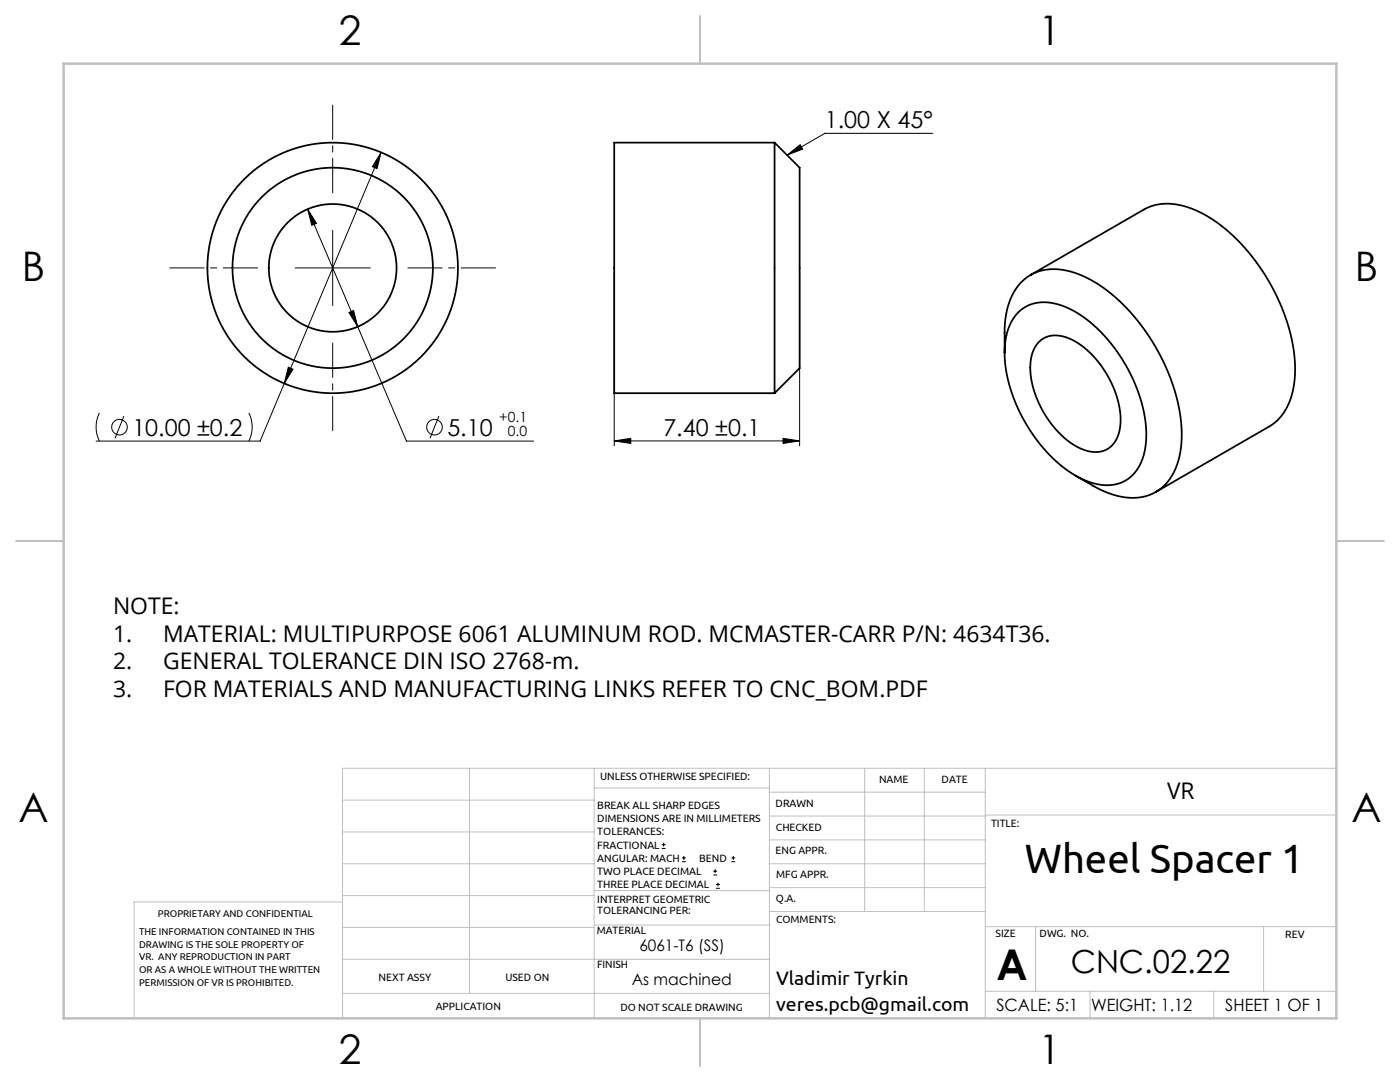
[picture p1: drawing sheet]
<svg xmlns="http://www.w3.org/2000/svg" width="279mm" height="216mm" viewBox="0 0 279 216" stroke-linecap="round" stroke-linejoin="round" font-family="sans-serif">
<g fill="none" stroke="#000" stroke-width=".2">
<path d="M76.1 30.4l-24.2 57.6h-32.7M76.1 30.4l-.9 3.2-.9-.3zM157.1 31l2.6-2.1 .5 .8zM186.1 26.6h-21.5l-7.5 4.4M58.9 53.5h15M61.4 41.7l19.7 46.3h25.4M61.4 41.7l1.8 2.9-1 .4zM66.4 46v15M122.6 54.5v34.5M159.6 54.5v34.5M57.5 73.3l1 .4-1.8 2.8zM69.6 62.4l1-.4 .8 3.2z"/>
<path d="M19.8 82.4a6.3 6.3 0 0 0 0 5.6M24.7 83l-1.7 4.5M49.7 82.4a6.3 6.3 0 0 1 0 5.6M87.6 83l-1.8 4.5M122.6 88l3.3-.5v1zM122.6 88h37M156.3 87.5l3.3 .5-3.3 .5zM132.1 169.3h.7M132.1 168.5h.7M132.4 168.2v.7M136.1 171.9h.8M136.1 171.2h.8"/>
<path d="M136.5 170.8v.8M142.3 174.6h.8M142.3 173.8h.8M142.7 173.5v.7M142.9 177.3h.8M142.9 176.5h.8M143.3 176.1v.8M146 171.9h.7M146 171.2h.7M146.3 170.8v.8"/>
<circle cx="23.8" cy="85.2" r="1.56"/>
<circle cx="86.7" cy="85.2" r="1.56"/>
</g>
<path d="M66.4 38.5v-17.5M51.4 53.5h-17.5M81.4 53.5h17.5M66.4 68.5v17.5" fill="none" stroke="#000" stroke-width=".2" stroke-dasharray="15.2 1.3 1.3 1.3" stroke-dashoffset="8.4"/>
<g fill="none" stroke="#c0c0c0" stroke-width=".2">
<path d="M68.4 159.7h50.2M93.7 153.3v44.9M118.6 153.3v49.9M118.6 157.2h34.9M153.5 153.3v49.9M153.5 158.1h43.1M172.6 153.3v28.6M184.5 153.3v28.6M196.6 153.3v49.9M266.7 153.3h-198.3v49.9M68.4 178.7h50.2M68.4 172.4h50.2"/>
<path d="M68.4 166h50.2M68.4 180h-41.6v23.2M118.6 177.7h35.1M153.5 167.6h43.1M153.5 162.8h43.1M153.5 172.4h43.1M153.5 177.1h43.1M196.6 162.6h70.1M68.4 198.2h85.1M68.4 185.1h50.2M68.4 191.4h50.2M118.6 191.4h34.9"/>
<path d="M118.6 184.6h35.1M153.7 181.9h42.9M196.6 197.8h70.1M196.6 184.9h70.1M206.7 184.9v12.9M217.5 197.8v5.4M242.2 197.8v5.4M252.2 184.9v12.9"/>
</g>
<path d="M139.7 3.2v9.5M3.2 107.9h9.5M266.7 107.9h9.5M139.7 203.2v9.5" fill="none" stroke="#c0c0c0" stroke-width=".25"/>
<path d="M12.7 12.7h254v190.5h-254z" fill="none" stroke="#c0c0c0" stroke-width=".5"/>
<g fill="#000">
<path d="M157.1 31l2.6-2.1 .5 .8z"/>
<path d="M76.1 30.4l-1.8 2.9 .9 .3zM57.5 73.3l-.8 3.2 1.8-2.8zM61.4 41.7l.8 3.3 1-.4zM69.6 62.4l1.8 2.8-.8-3.2z"/>
<path d="M156.3 87.5l3.3 .5-3.3 .5zM122.6 88l3.3-.5v1z"/>
</g>
<g fill="none" stroke="#000" stroke-width=".35">
<path d="M154.6 28.5v50M154.6 28.5h-32v50h32M154.6 28.5l5 5v40l-5 5M205.7 54.9l22.6-13.1a10.9 10.9 0 0 1 9.6-.1 32.3 32.3 0 0 1 14.6 13.3 35.3 35.3 0 0 1 5.9 20.5 11.7 11.7 0 0 1-5.1 9.6l-22.6 13.1M200.5 70.4v-4.1a13.4 13.4 0 0 1 4.2-10.8 10.2 10.2 0 0 1 9.8-1.1 30.3 30.3 0 0 1 14.1 11.7 37.3 37.3 0 0 1 7.2 21.6 12.5 12.5 0 0 1-4.7 10.2 10.8 10.8 0 0 1-10 .4l-2.5-1.1-4-2.3M203.2 62.4a7.9 7.9 0 0 1 8.5-1.5 25.8 25.8 0 0 1 12.9 11.9 26.8 26.8 0 0 1 4 16.4 8.2 8.2 0 0 1-5.7 7.4 12.3 12.3 0 0 1-9.8-2.6 31.6 31.6 0 0 1-12.6-23.6 11.2 11.2 0 0 1 2.7-8zM207.5 68.1a5.4 5.4 0 0 1 6-.5 19.3 19.3 0 0 1 9.7 12.5 10.3 10.3 0 0 1-.8 8.2 5.1 5.1 0 0 1-6.6 1.3 19.3 19.3 0 0 1-9.7-12.6 10.3 10.3 0 0 1 .7-8.1z"/>
<circle cx="66.4" cy="53.5" r="12.8"/>
<circle cx="66.4" cy="53.5" r="20"/>
<circle cx="66.4" cy="53.5" r="25"/>
</g>
<text font-size="8.5" x="198.9" y="195.5">A</text>
<text font-size="8.2" x="204.6" y="174.2">Wheel Spacer 1</text>
<g font-size="8.1">
<text x="67.6" y="8.9">2</text>
<text x="207.3" y="8.9">1</text>
<text x="4.4" y="56.1">B</text>
<text x="270.4" y="56.1">B</text>
<text x="3.7" y="164.1">A</text>
<text x="269.7" y="164.1">A</text>
<text x="67.6" y="212.4">2</text>
<text x="207.3" y="212.4">1</text>
</g>
<text font-size="6.3" x="213.7" y="194.1">CNC.02.22</text>
<g font-size="4.7">
<text x="164.6" y="25.6">1.00 X 45°</text>
<text x="26.4" y="86.9">10.00 ±0.2</text>
<text x="89.3" y="86.9">5.10</text>
<text x="132.4" y="87">7.40 ±0.1</text>
</g>
<g font-size="4.6">
<text x="22.6" y="122.5">NOTE:</text>
<text x="22.6" y="128">1.</text>
<text x="32.6" y="128">MATERIAL: MULTIPURPOSE 6061 ALUMINUM ROD. MCMASTER-CARR P/N: 4634T36.</text>
<text x="22.6" y="133.5">2.</text>
<text x="32.6" y="133.5">GENERAL TOLERANCE DIN ISO 2768-m.</text>
<text x="22.6" y="139">3.</text>
<text x="32.6" y="139">FOR MATERIALS AND MANUFACTURING LINKS REFER TO CNC_BOM.PDF</text>
<text x="232.9" y="159.4">VR</text>
</g>
<g font-size="3.9">
<text x="154.9" y="196.6">Vladimir Tyrkin</text>
<text x="154.9" y="201.6">veres.pcb@gmail.com</text>
</g>
<g font-size="3.4">
<text x="198.8" y="201.7">SCALE: 5:1</text>
<text x="217.7" y="201.8">WEIGHT: 1.12</text>
<text x="244.5" y="201.7">SHEET 1 OF 1</text>
</g>
<g font-size="3.2">
<text x="127.6" y="189.8">6061-T6 (SS)</text>
<text x="126.1" y="196.6">As machined</text>
</g>
<g font-size="2.8">
<text x="99.6" y="84.3">+0.1</text>
<text x="101.3" y="87">0.0</text>
</g>
<g font-size="2.1">
<text x="119.8" y="155.6">UNLESS OTHERWISE SPECIFIED:</text>
<text x="119.2" y="161.4">BREAK ALL SHARP EDGES</text>
<text x="154.8" y="161">DRAWN</text>
<text x="175.4" y="156.2">NAME</text>
<text x="187.9" y="156.2">DATE</text>
<text x="119.2" y="164">DIMENSIONS ARE IN MILLIMETERS</text>
<text x="119.2" y="166.7">TOLERANCES:</text>
<text x="154.9" y="165.8">CHECKED</text>
<text x="197.8" y="165">TITLE:</text>
<text x="119.2" y="169.3">FRACTIONAL</text>
<text x="119.2" y="172">ANGULAR: MACH</text>
<text x="139.5" y="172">BEND</text>
<text x="154.8" y="170.5">ENG APPR.</text>
<text x="119.2" y="174.6">TWO PLACE DECIMAL</text>
<text x="119.2" y="177.3">THREE PLACE DECIMAL</text>
<text x="154.9" y="180">Q.A.</text>
<text x="154.9" y="175.2">MFG APPR.</text>
<text x="119.2" y="180.2">INTERPRET GEOMETRIC</text>
<text x="119.2" y="182.3">TOLERANCING PER:</text>
<text x="154.9" y="184.2">COMMENTS:</text>
<text x="119.1" y="186.3">MATERIAL</text>
<text x="198.7" y="187">SIZE</text>
<text x="207.5" y="187">DWG. NO.</text>
<text x="256.5" y="187.1">REV</text>
<text x="75.5" y="195.8">NEXT ASSY</text>
<text x="100.9" y="195.7">USED ON</text>
<text x="119.1" y="193.1">FINISH</text>
<text x="86.9" y="201.6">APPLICATION</text>
<text x="123.8" y="201.6">DO NOT SCALE DRAWING</text>
</g>
<g font-size="2">
<text x="31.5" y="183">PROPRIETARY AND CONFIDENTIAL</text>
<text x="27.8" y="186.6">THE INFORMATION CONTAINED IN THIS</text>
<text x="27.8" y="189.1">DRAWING IS THE SOLE PROPERTY OF</text>
<text x="27.8" y="191.6">VR. ANY REPRODUCTION IN PART</text>
<text x="27.8" y="194.2">OR AS A WHOLE WITHOUT THE WRITTEN</text>
<text x="27.8" y="196.7">PERMISSION OF VR IS PROHIBITED.</text>
</g>
</svg>
